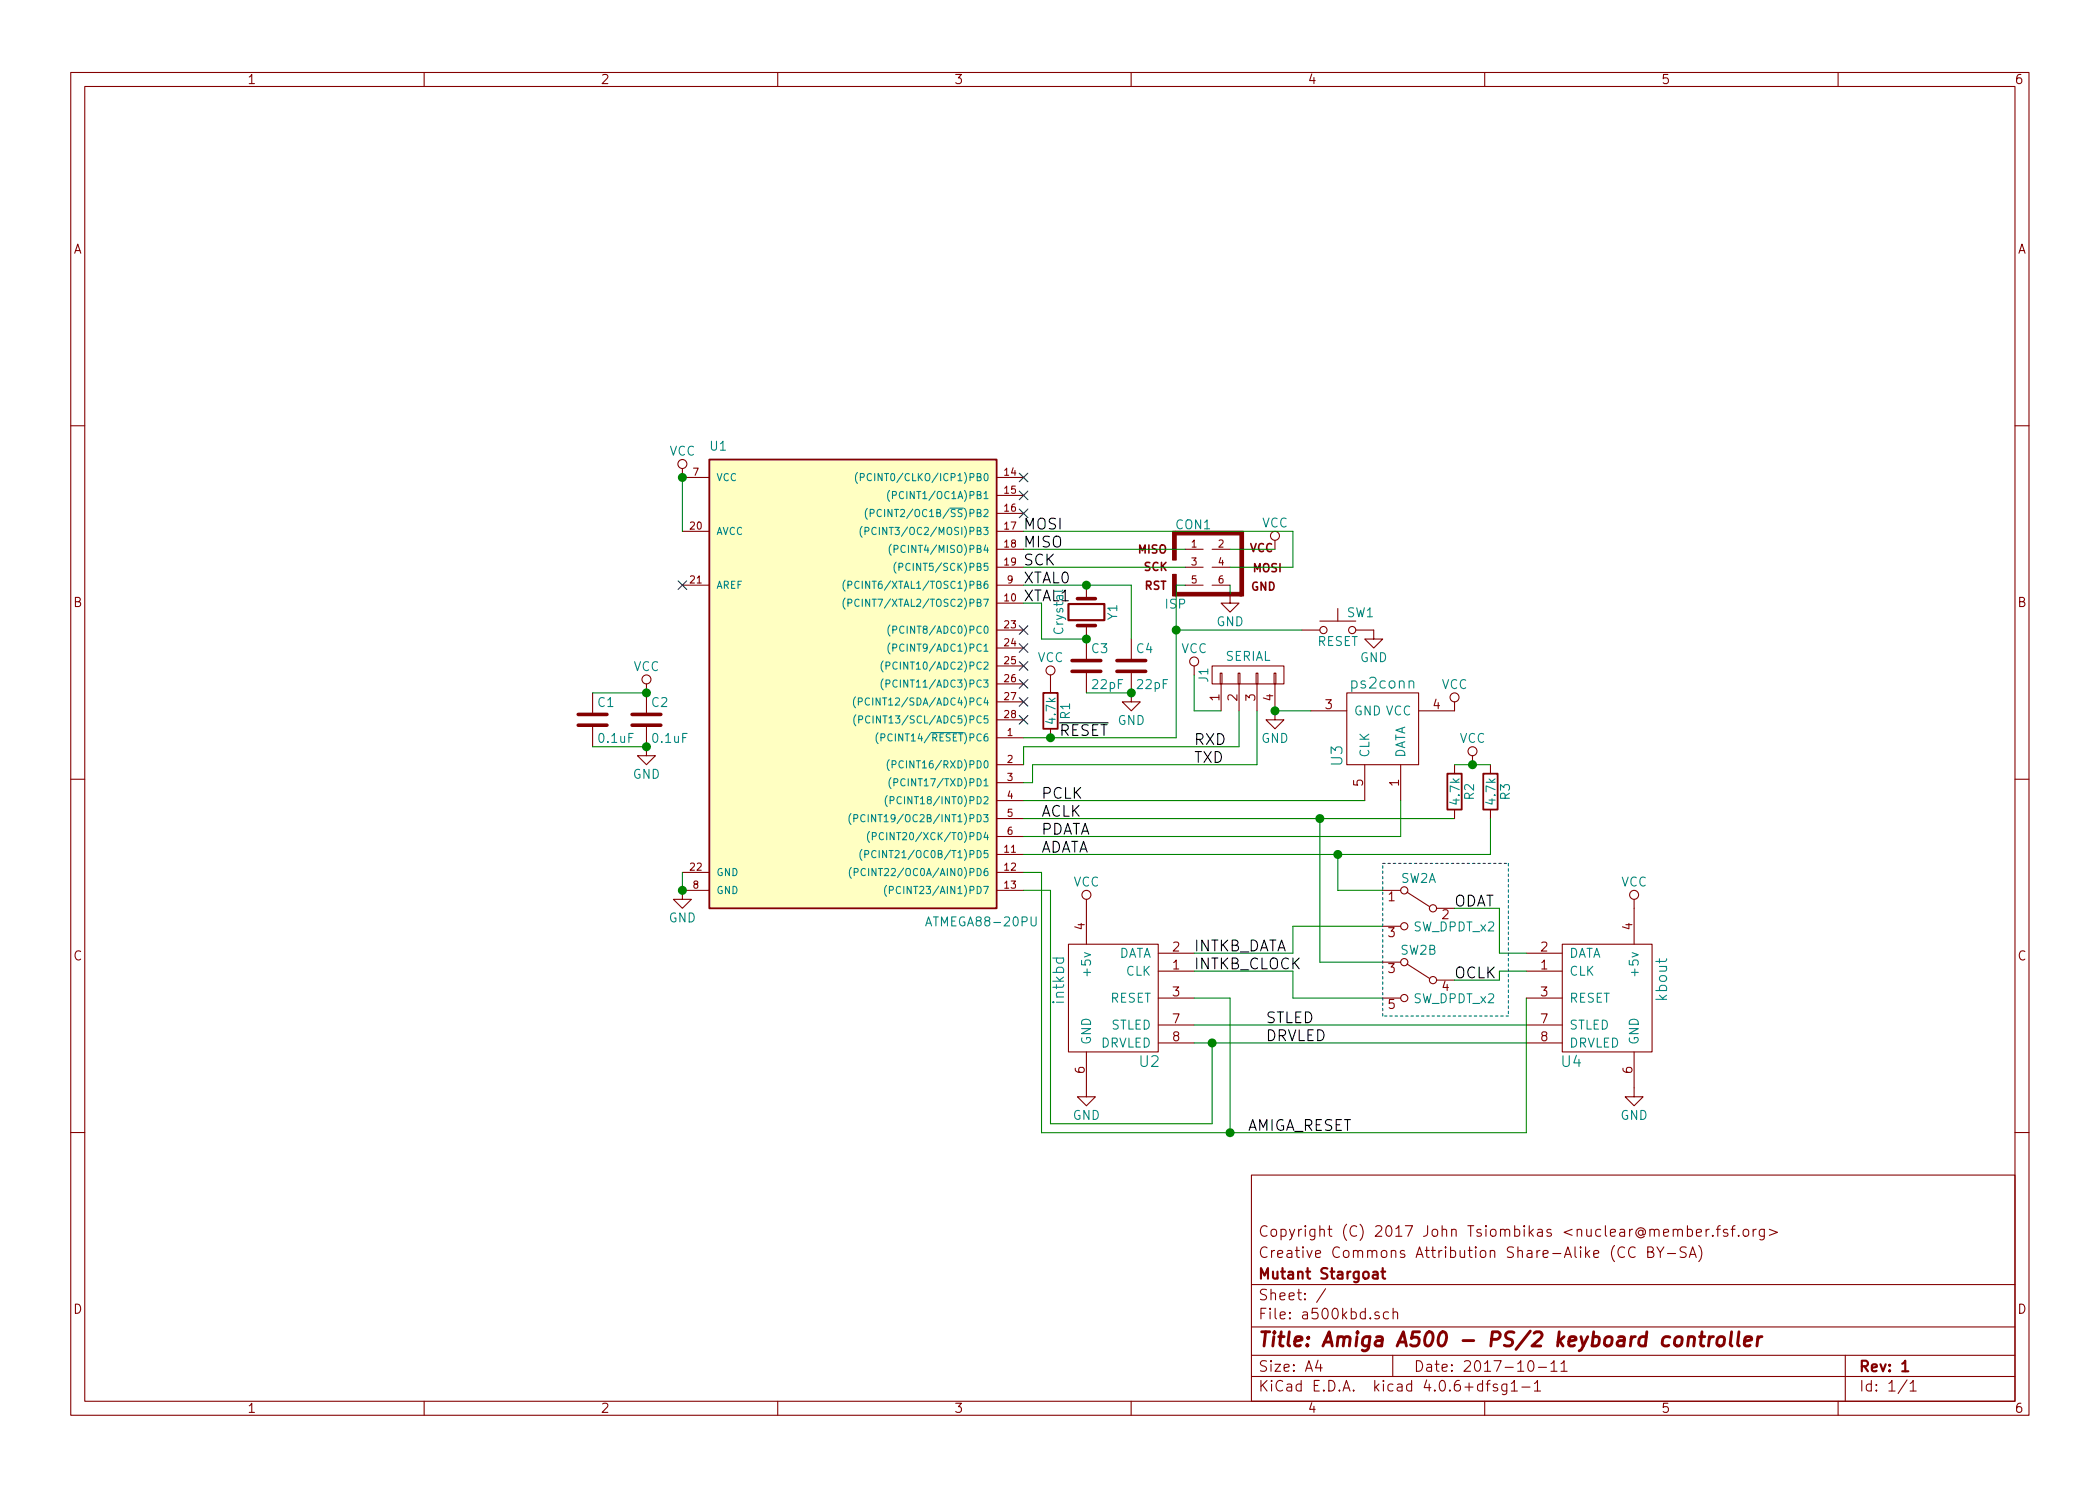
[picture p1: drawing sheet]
EESchema Schematic File Version 2
LIBS:power
LIBS:device
LIBS:transistors
LIBS:conn
LIBS:linear
LIBS:regul
LIBS:74xx
LIBS:cmos4000
LIBS:adc-dac
LIBS:memory
LIBS:xilinx
LIBS:microcontrollers
LIBS:dsp
LIBS:microchip
LIBS:analog_switches
LIBS:motorola
LIBS:texas
LIBS:intel
LIBS:audio
LIBS:interface
LIBS:digital-audio
LIBS:philips
LIBS:display
LIBS:cypress
LIBS:siliconi
LIBS:opto
LIBS:atmel
LIBS:contrib
LIBS:valves
LIBS:a500kbd
LIBS:switches
LIBS:a500kbd-cache
EELAYER 25 0
EELAYER END
$Descr A4 11693 8268
encoding utf-8
Sheet 1 1
Title "Amiga A500 - PS/2 keyboard controller"
Date "2017-10-11"
Rev "1"
Comp "Mutant Stargoat"
Comment1 "Creative Commons Attribution Share-Alike (CC BY-SA)"
Comment2 "Copyright (C) 2017 John Tsiombikas <nuclear@member.fsf.org>"
Comment3 ""
Comment4 ""
$EndDescr
$Comp
L ps2conn U3
U 1 1
P 7700 3950
F 0 "U3" H 7450 3700 60  0000 C CNN
F 1 "ps2conn" V 7850 3950 60  0000 C CNN
F 2 "" H 7700 3950 60  0001 C CNN
F 3 "" H 7700 3950 60  0001 C CNN
	1    7700 3950
	0    1    -1   0   
$EndComp
$Comp
L ATMEGA88-20PU U1
U 1 1
P 4800 3800
F 0 "U1" H 3950 5100 50  0000 L BNN
F 1 "ATMEGA88-20PU" H 5150 2450 50  0000 L BNN
F 2 "DIL28" H 4800 3800 50  0001 C CIN
F 3 "" H 4800 3800 50  0001 C CNN
	1    4800 3800
	1    0    0    -1  
$EndComp
$Comp
L GND #PWR12
U 1 1
P 7100 3950
F 0 "#PWR12" H 7100 3700 50  0001 C CNN
F 1 "GND" H 7100 3800 50  0000 C CNN
F 2 "" H 7100 3950 50  0001 C CNN
F 3 "" H 7100 3950 50  0001 C CNN
	1    7100 3950
	1    0    0    -1  
$EndComp
$Comp
L VCC #PWR14
U 1 1
P 8100 3950
F 0 "#PWR14" H 8100 3800 50  0001 C CNN
F 1 "VCC" H 8100 4100 50  0000 C CNN
F 2 "" H 8100 3950 50  0001 C CNN
F 3 "" H 8100 3950 50  0001 C CNN
	1    8100 3950
	1    0    0    -1  
$EndComp
Text Label 5800 4450 0    60   ~ 0
PCLK
$Comp
L AVR-ISP-6 CON1
U 1 1
P 6750 3150
F 0 "CON1" H 6645 3390 50  0000 C CNN
F 1 "ISP" H 6485 2920 50  0000 L BNN
F 2 "AVR-ISP-6" V 6230 3190 50  0001 C CNN
F 3 "" H 6725 3150 50  0001 C CNN
	1    6750 3150
	1    0    0    -1  
$EndComp
$Comp
L VCC #PWR11
U 1 1
P 7100 3050
F 0 "#PWR11" H 7100 2900 50  0001 C CNN
F 1 "VCC" H 7100 3200 50  0000 C CNN
F 2 "" H 7100 3050 50  0001 C CNN
F 3 "" H 7100 3050 50  0001 C CNN
	1    7100 3050
	1    0    0    -1  
$EndComp
$Comp
L GND #PWR10
U 1 1
P 6850 3300
F 0 "#PWR10" H 6850 3050 50  0001 C CNN
F 1 "GND" H 6850 3150 50  0000 C CNN
F 2 "" H 6850 3300 50  0001 C CNN
F 3 "" H 6850 3300 50  0001 C CNN
	1    6850 3300
	1    0    0    -1  
$EndComp
$Comp
L Crystal Y1
U 1 1
P 6050 3400
F 0 "Y1" H 6050 3550 50  0000 C CNN
F 1 "Crystal" H 6050 3250 50  0000 C CNN
F 2 "" H 6050 3400 50  0001 C CNN
F 3 "" H 6050 3400 50  0001 C CNN
	1    6050 3400
	0    1    1    0   
$EndComp
$Comp
L C C3
U 1 1
P 6050 3700
F 0 "C3" H 6075 3800 50  0000 L CNN
F 1 "22pF" H 6075 3600 50  0000 L CNN
F 2 "" H 6088 3550 50  0001 C CNN
F 3 "" H 6050 3700 50  0001 C CNN
	1    6050 3700
	1    0    0    -1  
$EndComp
$Comp
L C C4
U 1 1
P 6300 3700
F 0 "C4" H 6325 3800 50  0000 L CNN
F 1 "22pF" H 6325 3600 50  0000 L CNN
F 2 "" H 6338 3550 50  0001 C CNN
F 3 "" H 6300 3700 50  0001 C CNN
	1    6300 3700
	1    0    0    -1  
$EndComp
$Comp
L GND #PWR8
U 1 1
P 6300 3850
F 0 "#PWR8" H 6300 3600 50  0001 C CNN
F 1 "GND" H 6300 3700 50  0000 C CNN
F 2 "" H 6300 3850 50  0001 C CNN
F 3 "" H 6300 3850 50  0001 C CNN
	1    6300 3850
	1    0    0    -1  
$EndComp
$Comp
L VCC #PWR3
U 1 1
P 3800 2650
F 0 "#PWR3" H 3800 2500 50  0001 C CNN
F 1 "VCC" H 3800 2800 50  0000 C CNN
F 2 "" H 3800 2650 50  0001 C CNN
F 3 "" H 3800 2650 50  0001 C CNN
	1    3800 2650
	1    0    0    -1  
$EndComp
$Comp
L GND #PWR4
U 1 1
P 3800 4950
F 0 "#PWR4" H 3800 4700 50  0001 C CNN
F 1 "GND" H 3800 4800 50  0000 C CNN
F 2 "" H 3800 4950 50  0001 C CNN
F 3 "" H 3800 4950 50  0001 C CNN
	1    3800 4950
	1    0    0    -1  
$EndComp
NoConn ~ 3800 3250
$Comp
L C C2
U 1 1
P 3600 4000
F 0 "C2" H 3625 4100 50  0000 L CNN
F 1 "0.1uF" H 3625 3900 50  0000 L CNN
F 2 "" H 3638 3850 50  0001 C CNN
F 3 "" H 3600 4000 50  0001 C CNN
	1    3600 4000
	1    0    0    -1  
$EndComp
$Comp
L GND #PWR2
U 1 1
P 3600 4150
F 0 "#PWR2" H 3600 3900 50  0001 C CNN
F 1 "GND" H 3600 4000 50  0000 C CNN
F 2 "" H 3600 4150 50  0001 C CNN
F 3 "" H 3600 4150 50  0001 C CNN
	1    3600 4150
	1    0    0    -1  
$EndComp
$Comp
L VCC #PWR1
U 1 1
P 3600 3850
F 0 "#PWR1" H 3600 3700 50  0001 C CNN
F 1 "VCC" H 3600 4000 50  0000 C CNN
F 2 "" H 3600 3850 50  0001 C CNN
F 3 "" H 3600 3850 50  0001 C CNN
	1    3600 3850
	1    0    0    -1  
$EndComp
$Comp
L C C1
U 1 1
P 3300 4000
F 0 "C1" H 3325 4100 50  0000 L CNN
F 1 "0.1uF" H 3325 3900 50  0000 L CNN
F 2 "" H 3338 3850 50  0001 C CNN
F 3 "" H 3300 4000 50  0001 C CNN
	1    3300 4000
	1    0    0    -1  
$EndComp
$Comp
L a500kbd_conn U2
U 1 1
P 6150 5500
F 0 "U2" H 5900 5100 60  0000 C CNN
F 1 "intkbd" V 6400 5550 60  0000 C CNN
F 2 "" H 6450 4850 60  0001 C CNN
F 3 "" H 6450 4850 60  0001 C CNN
	1    6150 5500
	-1   0    0    -1  
$EndComp
$Comp
L GND #PWR7
U 1 1
P 6050 6050
F 0 "#PWR7" H 6050 5800 50  0001 C CNN
F 1 "GND" H 6050 5900 50  0000 C CNN
F 2 "" H 6050 6050 50  0001 C CNN
F 3 "" H 6050 6050 50  0001 C CNN
	1    6050 6050
	1    0    0    -1  
$EndComp
Text Label 5700 2950 0    60   ~ 0
MOSI
Text Label 5700 3050 0    60   ~ 0
MISO
Text Label 5700 3150 0    60   ~ 0
SCK
Text Label 5900 4100 0    60   ~ 0
~RESET
Text Label 5700 3250 0    60   ~ 0
XTAL0
Text Label 5700 3350 0    60   ~ 0
XTAL1
NoConn ~ 5700 3700
NoConn ~ 5700 3800
NoConn ~ 5700 3900
NoConn ~ 5700 4000
$Comp
L CONN_01X04 J1
U 1 1
P 6950 3750
F 0 "J1" H 6950 4000 50  0000 C CNN
F 1 "SERIAL" V 7050 3750 50  0000 C CNN
F 2 "" H 6950 3750 50  0001 C CNN
F 3 "" H 6950 3750 50  0001 C CNN
	1    6950 3750
	0    -1   -1   0   
$EndComp
$Comp
L VCC #PWR9
U 1 1
P 6650 3750
F 0 "#PWR9" H 6650 3600 50  0001 C CNN
F 1 "VCC" H 6650 3900 50  0000 C CNN
F 2 "" H 6650 3750 50  0001 C CNN
F 3 "" H 6650 3750 50  0001 C CNN
	1    6650 3750
	1    0    0    -1  
$EndComp
Text Label 6650 4150 0    60   ~ 0
RXD
Text Label 6650 4250 0    60   ~ 0
TXD
Wire Wire Line
	7200 2950 7200 3150
Wire Wire Line
	7200 3150 6850 3150
Wire Wire Line
	6850 3050 7100 3050
Wire Wire Line
	6850 3250 6850 3300
Wire Wire Line
	6600 3250 6550 3250
Wire Wire Line
	6550 4100 6550 3250
Wire Wire Line
	5700 3250 6300 3250
Wire Wire Line
	6300 3250 6300 3550
Connection ~ 6050 3250
Connection ~ 6050 3550
Wire Wire Line
	6050 3850 6300 3850
Connection ~ 6300 3850
Wire Wire Line
	3800 2650 3800 2950
Connection ~ 3800 2650
Wire Wire Line
	3800 4950 3800 4850
Connection ~ 3800 4950
Wire Wire Line
	3300 3850 3600 3850
Wire Wire Line
	3300 4150 3600 4150
Connection ~ 3600 4150
Connection ~ 3600 3850
Wire Wire Line
	6050 3550 5800 3550
Wire Wire Line
	5800 3550 5800 3350
Wire Wire Line
	5800 3350 5700 3350
Wire Wire Line
	5700 4100 6550 4100
Wire Wire Line
	6600 3150 5700 3150
Wire Wire Line
	6600 3050 5700 3050
Wire Wire Line
	7200 2950 5700 2950
Wire Wire Line
	6800 3950 6650 3950
Wire Wire Line
	6650 3950 6650 3750
Wire Wire Line
	5700 4250 5700 4150
Wire Wire Line
	5700 4150 6900 4150
Wire Wire Line
	6900 4150 6900 3950
Wire Wire Line
	5700 4350 5750 4350
Wire Wire Line
	5750 4350 5750 4250
Wire Wire Line
	5750 4250 7000 4250
Wire Wire Line
	7000 4250 7000 3950
Wire Wire Line
	5700 4450 7600 4450
Wire Wire Line
	7100 3950 7300 3950
Connection ~ 7100 3950
Wire Wire Line
	7800 4450 7800 4650
Wire Wire Line
	7800 4650 5700 4650
NoConn ~ 5700 3500
NoConn ~ 5700 3600
NoConn ~ 5700 2750
NoConn ~ 5700 2850
Wire Wire Line
	5700 4550 8100 4550
$Comp
L VCC #PWR6
U 1 1
P 6050 5050
F 0 "#PWR6" H 6050 4900 50  0001 C CNN
F 1 "VCC" H 6050 5200 50  0000 C CNN
F 2 "" H 6050 5050 50  0001 C CNN
F 3 "" H 6050 5050 50  0001 C CNN
	1    6050 5050
	1    0    0    -1  
$EndComp
Text Label 5800 4550 0    60   ~ 0
ACLK
Text Label 5800 4650 0    60   ~ 0
PDATA
Text Label 5800 4750 0    60   ~ 0
ADATA
Wire Wire Line
	5700 4750 8300 4750
$Comp
L R R2
U 1 1
P 8100 4400
F 0 "R2" V 8180 4400 50  0000 C CNN
F 1 "4.7k" V 8100 4400 50  0000 C CNN
F 2 "" V 8030 4400 50  0001 C CNN
F 3 "" H 8100 4400 50  0001 C CNN
	1    8100 4400
	1    0    0    -1  
$EndComp
$Comp
L SW_DPDT_x2 SW2
U 1 1
P 7900 5050
F 0 "SW2" H 7900 5220 50  0000 C CNN
F 1 "SW_DPDT_x2" H 7700 4950 50  0000 C CNN
F 2 "" H 7900 5050 50  0001 C CNN
F 3 "" H 7900 5050 50  0001 C CNN
	1    7900 5050
	-1   0    0    -1  
$EndComp
$Comp
L SW_DPDT_x2 SW2
U 2 1
P 7900 5450
F 0 "SW2" H 7900 5620 50  0000 C CNN
F 1 "SW_DPDT_x2" H 7700 5350 50  0000 C CNN
F 2 "" H 7900 5450 50  0001 C CNN
F 3 "" H 7900 5450 50  0001 C CNN
	2    7900 5450
	-1   0    0    -1  
$EndComp
$Comp
L a500kbd_conn U4
U 1 1
P 9000 5500
F 0 "U4" H 8750 5100 60  0000 C CNN
F 1 "kbout" V 9250 5550 60  0000 C CNN
F 2 "" H 9300 4850 60  0001 C CNN
F 3 "" H 9300 4850 60  0001 C CNN
	1    9000 5500
	1    0    0    -1  
$EndComp
Wire Wire Line
	8100 5050 8350 5050
Wire Wire Line
	8350 5050 8350 5300
Wire Wire Line
	8350 5300 8500 5300
Wire Wire Line
	8100 5450 8350 5450
Wire Wire Line
	8350 5450 8350 5400
Wire Wire Line
	8350 5400 8500 5400
Wire Wire Line
	7350 4550 7350 5350
Wire Wire Line
	7350 5350 7700 5350
Wire Wire Line
	7450 4750 7450 4950
Wire Wire Line
	7450 4950 7700 4950
Connection ~ 7350 4550
$Comp
L R R3
U 1 1
P 8300 4400
F 0 "R3" V 8380 4400 50  0000 C CNN
F 1 "4.7k" V 8300 4400 50  0000 C CNN
F 2 "" V 8230 4400 50  0001 C CNN
F 3 "" H 8300 4400 50  0001 C CNN
	1    8300 4400
	1    0    0    -1  
$EndComp
Wire Wire Line
	8300 4750 8300 4550
Connection ~ 7450 4750
$Comp
L VCC #PWR15
U 1 1
P 8200 4250
F 0 "#PWR15" H 8200 4100 50  0001 C CNN
F 1 "VCC" H 8200 4400 50  0000 C CNN
F 2 "" H 8200 4250 50  0001 C CNN
F 3 "" H 8200 4250 50  0001 C CNN
	1    8200 4250
	1    0    0    -1  
$EndComp
Wire Wire Line
	8100 4250 8300 4250
Connection ~ 8200 4250
Wire Wire Line
	6650 5300 7200 5300
Wire Wire Line
	7200 5300 7200 5150
Wire Wire Line
	7200 5150 7700 5150
Text Label 6650 5300 0    60   ~ 0
INTKB_DATA
Text Label 6650 5400 0    60   ~ 0
INTKB_CLOCK
Wire Wire Line
	6650 5400 7200 5400
Wire Wire Line
	7200 5400 7200 5550
Wire Wire Line
	7200 5550 7700 5550
Wire Wire Line
	5700 4850 5800 4850
Wire Wire Line
	5800 4850 5800 6300
Wire Wire Line
	8500 6300 5800 6300
Wire Wire Line
	6850 6300 6850 5550
Wire Wire Line
	6850 5550 6650 5550
Wire Wire Line
	8500 5550 8500 6300
Connection ~ 6850 6300
Text Label 6950 6300 0    60   ~ 0
AMIGA_RESET
$Comp
L GND #PWR17
U 1 1
P 9100 6050
F 0 "#PWR17" H 9100 5800 50  0001 C CNN
F 1 "GND" H 9100 5900 50  0000 C CNN
F 2 "" H 9100 6050 50  0001 C CNN
F 3 "" H 9100 6050 50  0001 C CNN
	1    9100 6050
	1    0    0    -1  
$EndComp
$Comp
L VCC #PWR16
U 1 1
P 9100 5050
F 0 "#PWR16" H 9100 4900 50  0001 C CNN
F 1 "VCC" H 9100 5200 50  0000 C CNN
F 2 "" H 9100 5050 50  0001 C CNN
F 3 "" H 9100 5050 50  0001 C CNN
	1    9100 5050
	1    0    0    -1  
$EndComp
Wire Wire Line
	6650 5700 8500 5700
Wire Wire Line
	6650 5800 8500 5800
Wire Wire Line
	5700 4950 5850 4950
Wire Wire Line
	5850 4950 5850 6250
Wire Wire Line
	5850 6250 6750 6250
Wire Wire Line
	6750 6250 6750 5800
Connection ~ 6750 5800
$Comp
L R R1
U 1 1
P 5850 3950
F 0 "R1" V 5930 3950 50  0000 C CNN
F 1 "4.7k" V 5850 3950 50  0000 C CNN
F 2 "" V 5780 3950 50  0001 C CNN
F 3 "" H 5850 3950 50  0001 C CNN
	1    5850 3950
	1    0    0    -1  
$EndComp
Connection ~ 5850 4100
$Comp
L VCC #PWR5
U 1 1
P 5850 3800
F 0 "#PWR5" H 5850 3650 50  0001 C CNN
F 1 "VCC" H 5850 3950 50  0000 C CNN
F 2 "" H 5850 3800 50  0001 C CNN
F 3 "" H 5850 3800 50  0001 C CNN
	1    5850 3800
	1    0    0    -1  
$EndComp
NoConn ~ 5700 2650
Text Label 7050 5800 0    60   ~ 0
DRVLED
Text Label 7050 5700 0    60   ~ 0
STLED
Text Label 8100 5050 0    60   ~ 0
ODAT
Text Label 8100 5450 0    60   ~ 0
OCLK
$Comp
L SW_Push SW1
U 1 1
P 7450 3500
F 0 "SW1" H 7500 3600 50  0000 L CNN
F 1 "RESET" H 7450 3440 50  0000 C CNN
F 2 "" H 7450 3700 50  0001 C CNN
F 3 "" H 7450 3700 50  0001 C CNN
	1    7450 3500
	1    0    0    -1  
$EndComp
Wire Wire Line
	7250 3500 6550 3500
Connection ~ 6550 3500
$Comp
L GND #PWR13
U 1 1
P 7650 3500
F 0 "#PWR13" H 7650 3250 50  0001 C CNN
F 1 "GND" H 7650 3350 50  0000 C CNN
F 2 "" H 7650 3500 50  0001 C CNN
F 3 "" H 7650 3500 50  0001 C CNN
	1    7650 3500
	1    0    0    -1  
$EndComp
Wire Notes Line
	7700 5650 7700 4800
Wire Notes Line
	7700 4800 8400 4800
Wire Notes Line
	8400 4800 8400 5650
Wire Notes Line
	8400 5650 7700 5650
$EndSCHEMATC
